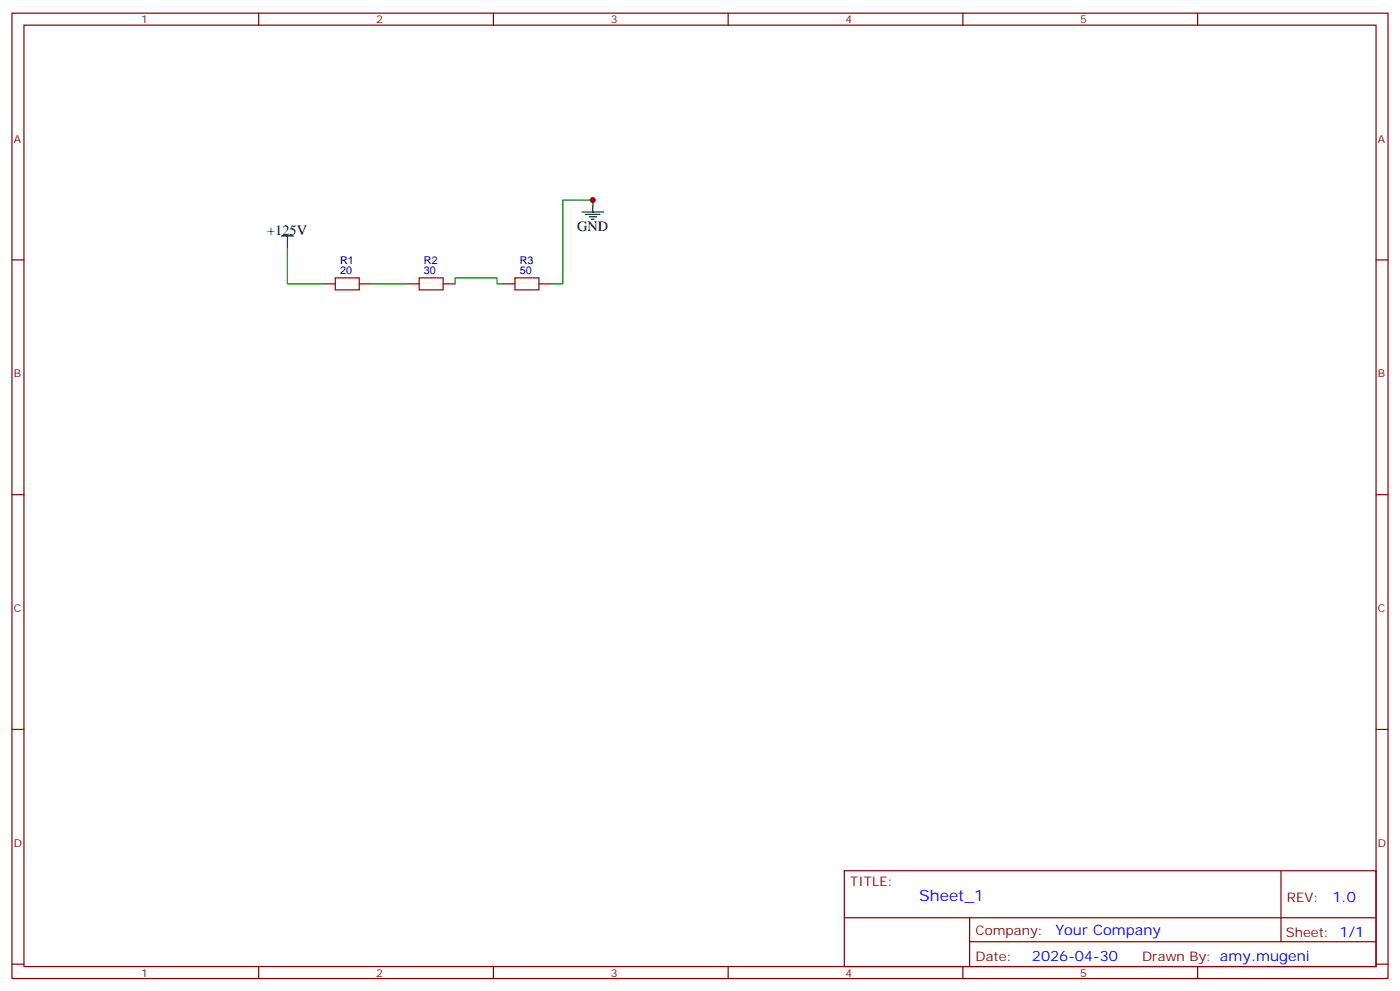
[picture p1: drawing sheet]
<svg xmlns="http://www.w3.org/2000/svg" width="412mm" height="292mm" viewBox="0 0 412 292" stroke-linecap="round" stroke-linejoin="round" font-family="sans-serif">
<g fill="none" stroke="#870000" stroke-width=".35">
<path d="M3.5 3.9h405.4v284.3h-405.4zM7.1 7.4h398.2v277.3h-398.2zM76.2 3.9v3.5M145.3 3.9v3.5M214.5 3.9v3.5M283.6 3.9v3.5M352.8 3.9v3.5M3.5 76.6h3.6M405.3 76.6h3.6M95.2 83.6h3.6M105.8 83.6h3.6M119.9 83.6h3.6"/>
<path d="M130.5 83.6h3.6M148.2 83.6h3.5M158.7 83.6h3.6M3.5 145.7h3.6M405.3 145.7h3.6M3.5 214.8h3.6M405.3 214.8h3.6M248.7 256.5h156.6v28.2h-156.6zM377.3 256.5v20.9M248.7 270.3h156.5M285.6 277.4h119.6M285.6 270.3v14.1"/>
<path d="M3.5 284h3.6M76.2 284.7v3.5M145.3 284.7v3.5M214.5 284.7v3.5M283.6 284.7v3.5M352.8 284.7v3.5M405.3 284h3.6"/>
</g>
<path d="M174.6 58.9v3.5M82.9 69.5h3.5M84.7 69.5v3.5M171.4 62.4h6.4M172.5 63.1h4.2M173.6 63.9h2.1M174.3 64.6h.7" fill="none" stroke="#000" stroke-width=".35"/>
<path d="M98.8 81.8h7v3.6h-7zM123.5 81.8h7v3.6h-7zM151.7 81.8h7v3.6h-7z" fill="none" stroke="#a10000" stroke-width=".35"/>
<path d="M84.7 73v10.6h10.5M174.6 60.7v-1.8h-8.8v24.7h-3.5M109.4 83.6h10.5M134.1 83.6v-1.8h12.3v1.8h1.8" fill="none" stroke="#008700" stroke-width=".35"/>
<circle cx="174.6" cy="58.9" r=".88" fill="#c00"/>
<text font-size="4.6" fill="#00f" x="270.8" y="265.5">Sheet_1</text>
<g font-size="4.2">
<text x="78.7" y="69.2">+125V</text>
<text x="170" y="68.1">GND</text>
</g>
<g font-size="4.2" fill="#00f">
<text x="392.5" y="265.7">1.0</text>
<text x="310.9" y="275.3">Your Company</text>
<text x="304" y="283.1">2026-04-30</text>
</g>
<g font-size="3.9" fill="#800">
<text x="250.5" y="261.1">TITLE:</text>
<text x="379.1" y="265.7">REV:</text>
<text x="287.4" y="275.3">Company:</text>
<text x="378.7" y="275.9">Sheet: 1/1</text>
<text x="287.4" y="282.9">Date:</text>
<text x="336.4" y="283">Drawn By: amy.mugeni</text>
</g>
<g font-size="3.2" fill="#800">
<text x="41.6" y="6.9">1</text>
<text x="110.8" y="6.9">2</text>
<text x="179.9" y="6.9">3</text>
<text x="249.1" y="6.9">4</text>
<text x="318.2" y="6.9">5</text>
<text x="4.1" y="42">A</text>
<text x="405.9" y="42">A</text>
<text x="4.1" y="111.1">B</text>
<text x="405.9" y="111.1">B</text>
<text x="4.1" y="180.3">C</text>
<text x="405.9" y="180.3">C</text>
<text x="4.1" y="249.4">D</text>
<text x="405.9" y="249.4">D</text>
<text x="41.6" y="287.7">1</text>
<text x="110.8" y="287.7">2</text>
<text x="179.9" y="287.7">3</text>
<text x="249.1" y="287.7">4</text>
<text x="318.2" y="287.7">5</text>
</g>
<g font-size="3.2" fill="#000080">
<text x="100.2" y="77.6">R1</text>
<text x="124.9" y="77.6">R2</text>
<text x="153.1" y="77.6">R3</text>
<text x="100.2" y="80.8">20</text>
<text x="124.9" y="80.8">30</text>
<text x="153.1" y="80.8">50</text>
</g>
</svg>
